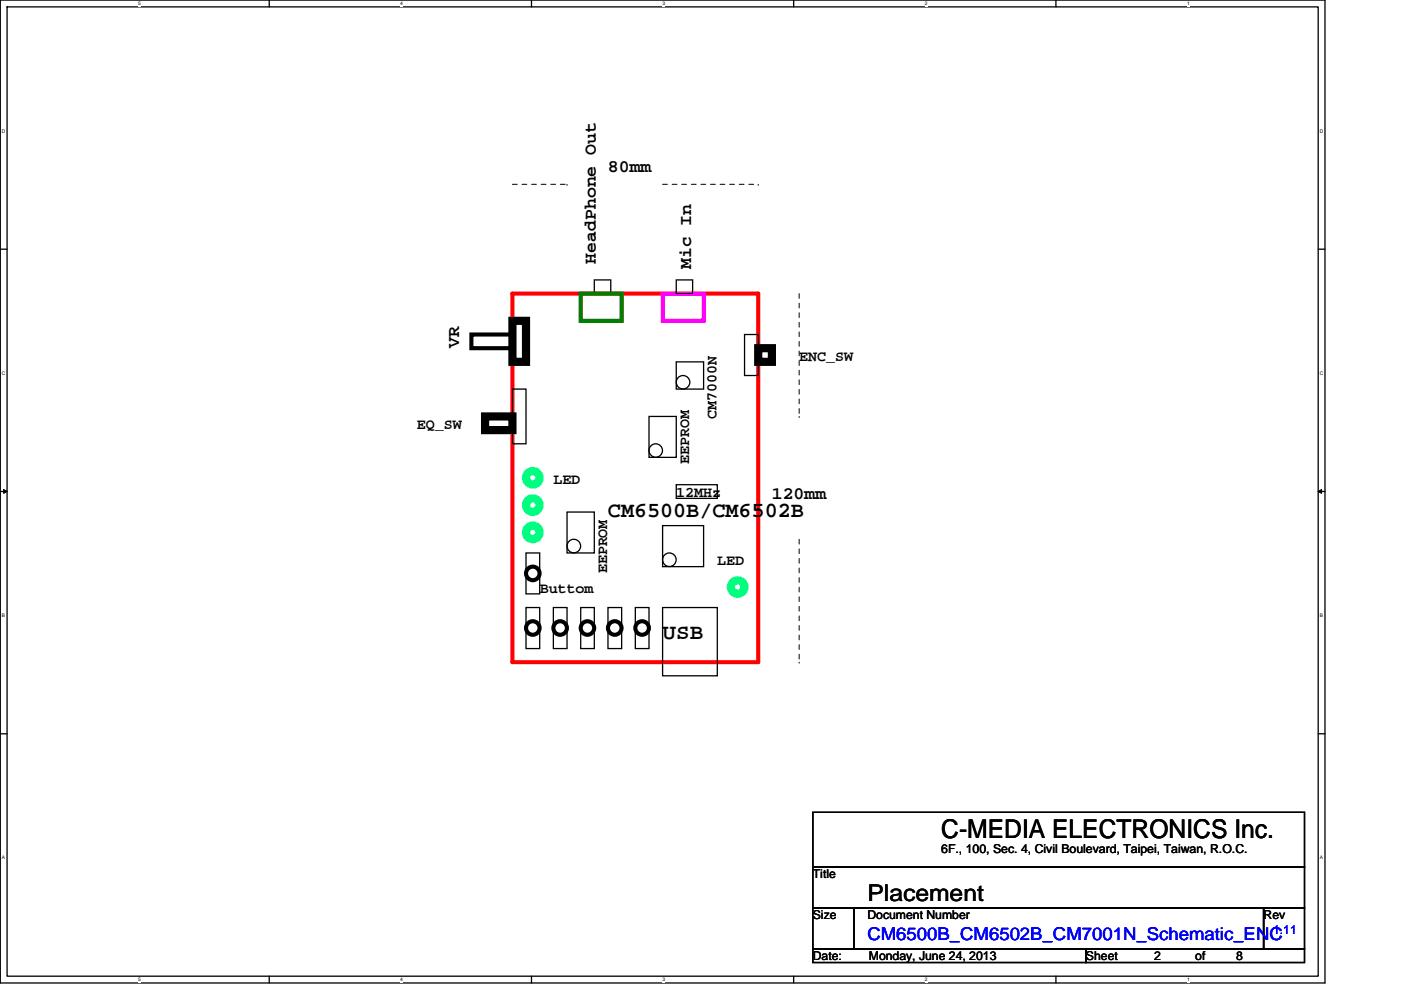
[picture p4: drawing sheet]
<svg xmlns="http://www.w3.org/2000/svg" width="297mm" height="210mm" viewBox="0 0 297 210" stroke-linecap="round" stroke-linejoin="round" font-family="sans-serif">
<path d="M.1 0h280.8v208.5h-280.8zM1.5 1.5h278v205.6h-278z" fill="none" stroke="#000" stroke-width=".28"/>
<g fill="#fff">
<path d="M29.3 .2h.6v1.1h-.6z"/>
<path d="M29.3 207.2h.6v1.2h-.6z"/>
</g>
<path d="M57.1 0v1.5M57.1 207.1v1.4" fill="none" stroke="#000" stroke-width=".28"/>
<g fill="#fff">
<path d="M84.9 .2h.5v1.1h-.5z"/>
<path d="M84.9 207.2h.5v1.2h-.5z"/>
</g>
<path d="M112.7 0v1.5M112.7 207.1v1.4" fill="none" stroke="#000" stroke-width=".28"/>
<g fill="#fff">
<path d="M140.5 .2h.6v1.1h-.6z"/>
<path d="M140.5 207.2h.6v1.2h-.6z"/>
</g>
<path d="M168.3 0v1.5M168.3 207.1v1.4" fill="none" stroke="#000" stroke-width=".28"/>
<g fill="#fff">
<path d="M196.1 .2h.5v1.1h-.5z"/>
<path d="M196.1 207.2h.5v1.2h-.5z"/>
</g>
<path d="M223.9 0v1.5M223.9 207.1v1.4" fill="none" stroke="#000" stroke-width=".28"/>
<g fill="#fff">
<path d="M251.7 .2h.5v1.1h-.5z"/>
<path d="M251.7 207.2h.5v1.2h-.5z"/>
<path d="M.4 27.2h.8v1.1h-.8z"/>
<path d="M279.8 27.2h.8v1.1h-.8z"/>
<path d="M.4 78.5h.8v1.2h-.8z"/>
<path d="M279.8 78.5h.8v1.2h-.8z"/>
</g>
<path d="M.1 52.9h1.4M279.5 52.9h1.4" fill="none" stroke="#000" stroke-width=".28"/>
<g fill="#fff">
<path d="M.4 129.9h.7v1.2h-.7z"/>
<path d="M279.8 129.9h.7v1.2h-.7z"/>
</g>
<path d="M.1 104.2h1.4M279.5 104.2h1.4" fill="none" stroke="#000" stroke-width=".28"/>
<path d="M.8 103.8l.7 .4-.7 .4zM279.5 104.2l.7-.4v.8z" fill="#000" stroke="#000" stroke-width=".21"/>
<g fill="#fff">
<path d="M.4 181.3h.7v1.2h-.7z"/>
<path d="M279.8 181.3h.7v1.2h-.7z"/>
</g>
<g fill="none" stroke="#000" stroke-width=".28">
<path d="M126 59.4h3.5v2.9h-3.5zM143.4 59.4h3.5v2.9h-3.5zM143.4 76.8h5.8v5.7h-5.8zM157.9 71h2.9v8.7h-2.9zM108.6 82.5h2.9v11.6h-2.9zM137.6 88.3h5.8v8.7h-5.8zM111.5 117.3h2.9v8.7h-2.9zM120.2 108.6h5.8v8.7h-5.8zM140.5 111.5h8.7v8.7h-8.7zM143.4 102.8h8.7v2.9h-8.7zM111.5 128.9h2.9v8.7h-2.9zM117.3 128.9h2.9v8.7h-2.9z"/>
<path d="M123.1 128.9h2.9v8.7h-2.9zM128.9 128.9h2.9v8.7h-2.9zM134.7 128.9h2.9v8.7h-2.9zM140.5 128.9h11.6v14.4h-11.6zM.1 155.6h1.4M279.5 155.6h1.4M172.3 172.3h104.3v11.6h-104.3zM172.3 183.9h104.3v8.7h-104.3zM172.3 192.6h8.7v8.7h-8.7zM181 192.6h86.9v8.7h-86.9zM267.9 192.6h8.7v8.7h-8.7zM172.3 201.3h57.9v2.9h-57.9z"/>
<path d="M230.2 201.3h46.4v2.9h-46.4z"/>
<circle cx="139" cy="95.6" r="1.43"/>
<circle cx="144.8" cy="81.1" r="1.43"/>
<circle cx="121.7" cy="115.8" r="1.44"/>
<circle cx="141.9" cy="118.7" r="1.44"/>
</g>
<path d="M108.6 62.3h52.2v78.1h-52.2z" fill="none" stroke="#f00" stroke-width=".87"/>
<g fill="none" stroke="#00ff80" stroke-width="1.7">
<circle cx="113" cy="101.3" r="1.44"/>
<circle cx="113" cy="112.9" r="1.44"/>
<circle cx="113" cy="107.1" r="1.44"/>
<circle cx="156.4" cy="124.5" r="1.43"/>
</g>
<g fill="none" stroke="#000" stroke-width=".87">
<path d="M99.9 71h8.7v2.9h-8.7z"/>
<circle cx="113" cy="121.6" r="1.44"/>
<circle cx="113" cy="133.2" r="1.44"/>
<circle cx="118.8" cy="133.2" r="1.44"/>
<circle cx="124.5" cy="133.2" r="1.44"/>
<circle cx="130.3" cy="133.2" r="1.44"/>
<circle cx="136.1" cy="133.2" r="1.44"/>
</g>
<path d="M108.6 39.1h11.6M120.2 39.1h.1M140.5 39.1h20.3M160.8 39.1h.1M169.4 62.3v26M169.4 88.3h.1M169.4 114.4v26M169.4 140.4h.1" fill="none" stroke="#000" stroke-width=".21" stroke-dasharray="1 1 1 1 1 1 1 1"/>
<path d="M140.5 62.3h8.7v5.8h-8.7z" fill="none" stroke="#f0f" stroke-width=".87"/>
<path d="M123.1 62.3h8.7v5.8h-8.7z" fill="none" stroke="#008000" stroke-width=".87"/>
<path d="M108.6 68.1h2.9v8.7h-2.9zM160.8 73.9h2.9v2.9h-2.9zM102.8 88.3h5.8v2.9h-5.8z" fill="none" stroke="#000" stroke-width="1.7"/>
<text font-size="5.5" x="199.6" y="177.8">C-MEDIA ELECTRONICS Inc.</text>
<text font-size="4.9" x="183.9" y="191.2">Placement</text>
<g font-size="4.6">
<text x="128.9" y="109.6">CM6500B/CM6502B</text>
<text x="140.5" y="135.6">USB</text>
</g>
<g font-size="3.7">
<text x="128.9" y="36.4">80mm</text>
<text x="126.3" y="55.9" transform="rotate(-90 126.3 55.9)">HeadPhone Out</text>
<text x="146.6" y="57.1" transform="rotate(-90 146.6 57.1)">Mic In</text>
<text x="97.4" y="73.9" transform="rotate(-90 97.4 73.9)">VR</text>
<text x="163.7" y="105.9">120mm</text>
</g>
<text font-size="3.7" fill="#00f" x="183.9" y="199.4">CM6500B_CM6502B_CM7001N_Schematic_ENC</text>
<g font-size="3.2">
<text x="169.4" y="76.5">ENC_SW</text>
<text x="151.9" y="88.9" transform="rotate(-90 151.9 88.9)">CM7000N</text>
<text x="88.4" y="91">EQ_SW</text>
<text x="146.1" y="98.5" transform="rotate(-90 146.1 98.5)">EEPROM</text>
<text x="117.3" y="102.6">LED</text>
<text x="143.4" y="105.5">12MHz</text>
<text x="152.1" y="119.9">LED</text>
<text x="114.4" y="125.7">Buttom</text>
<text x="128.7" y="121.6" transform="rotate(-90 128.7 121.6)">EEPROM</text>
</g>
<g font-size="2.6">
<text x="199.6" y="181">6F., 100, Sec. 4, Civil Boulevard, Taipei, Taiwan, R.O.C.</text>
<text x="172.3" y="186.2">Title</text>
<text x="172.3" y="194.9">Size</text>
<text x="183.9" y="194.9">Document Number</text>
<text x="267.9" y="194.9">Rev</text>
<text x="172.3" y="203.6">Date:</text>
<text x="184.2" y="203.6">Monday, June 24, 2013</text>
<text x="230.2" y="203.6">Sheet</text>
<text x="244.7" y="203.6">2</text>
<text x="253.4" y="203.6">of</text>
<text x="262.1" y="203.6">8</text>
</g>
<text font-size="2.6" fill="#00f" x="269.9" y="198.1">1.11</text>
<g font-size="1">
<text x="29.3" y="1.1">5</text>
<text x="84.9" y="1.1">4</text>
<text x="140.5" y="1.1">3</text>
<text x="196.1" y="1.1">2</text>
<text x="251.7" y="1.1">1</text>
<text x=".4" y="28.1">D</text>
<text x="279.8" y="28.1">D</text>
<text x=".4" y="79.5">C</text>
<text x="279.8" y="79.5">C</text>
<text x=".4" y="130.9">B</text>
<text x="279.8" y="130.9">B</text>
<text x=".4" y="182.3">A</text>
<text x="279.8" y="182.3">A</text>
<text x="29.3" y="208.2">5</text>
<text x="84.9" y="208.2">4</text>
<text x="140.5" y="208.2">3</text>
<text x="196.1" y="208.2">2</text>
<text x="251.7" y="208.2">1</text>
</g>
</svg>
